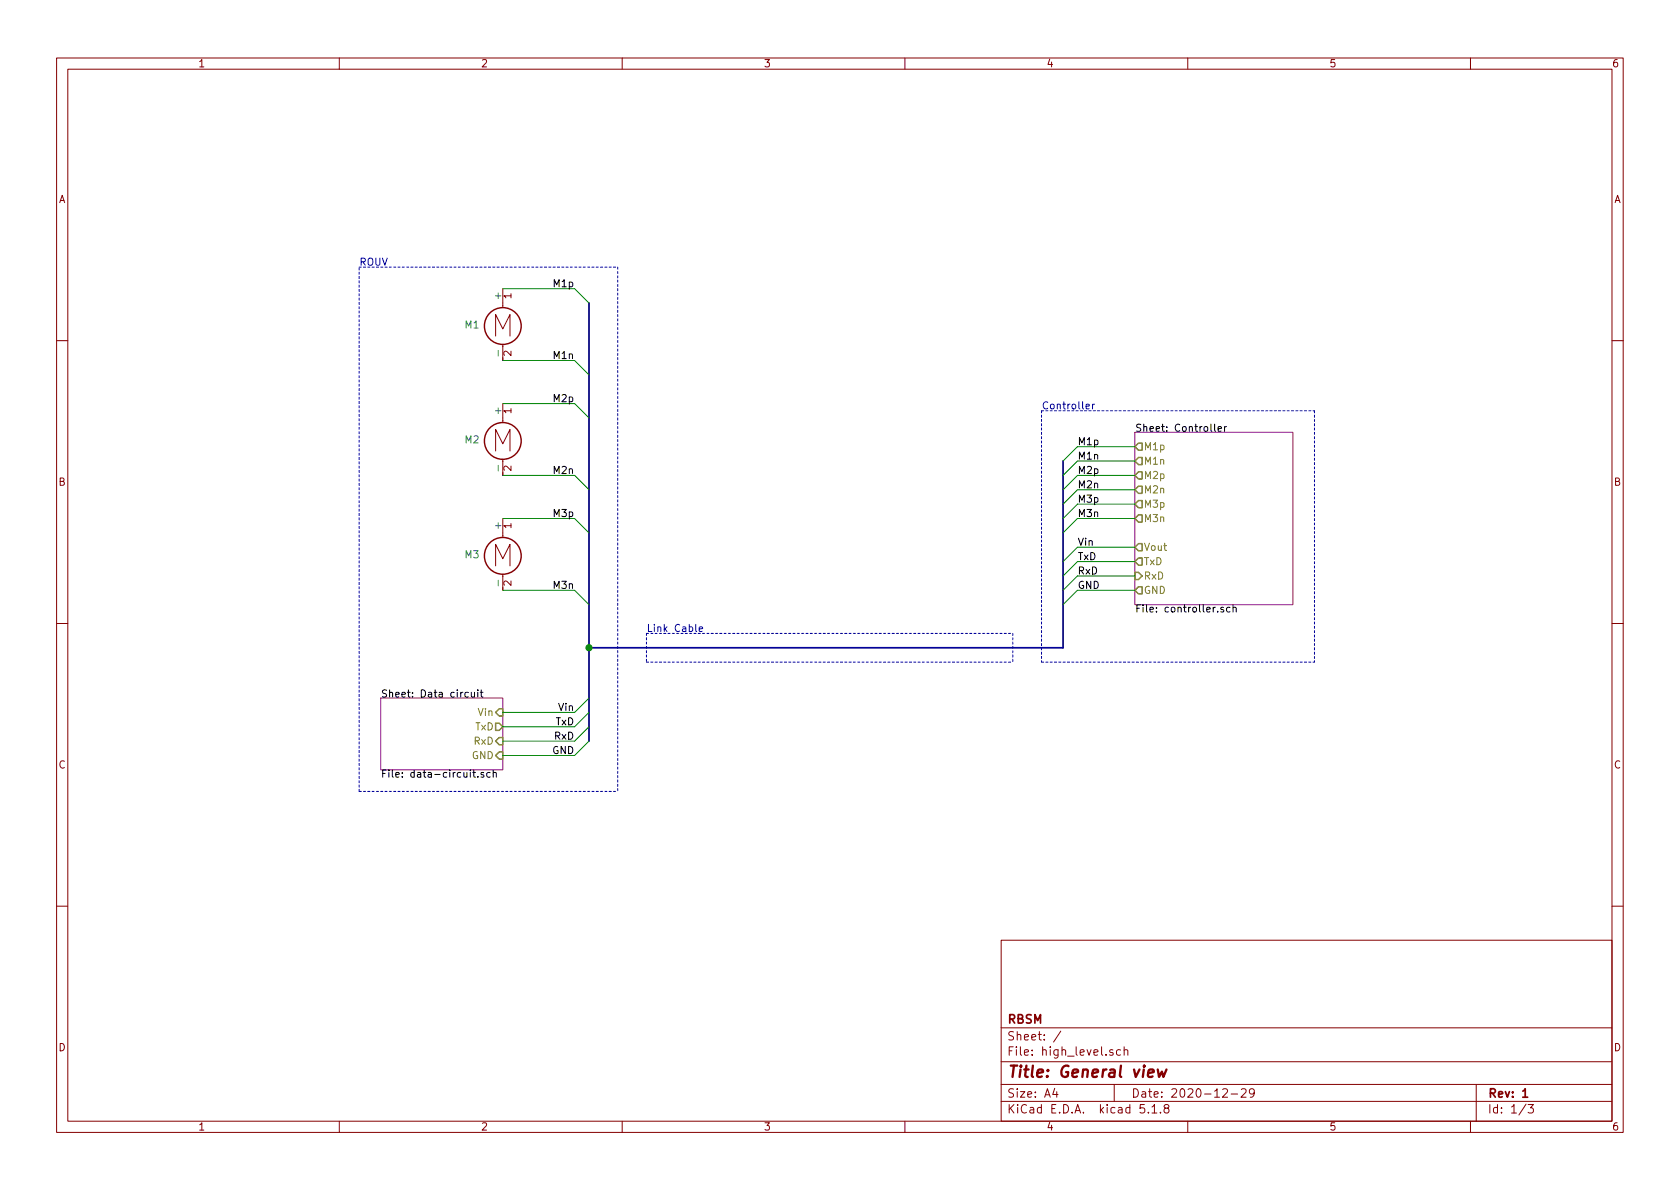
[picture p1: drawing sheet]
<svg xmlns="http://www.w3.org/2000/svg" width="297mm" height="210mm" viewBox="0 0 297 210" stroke-linecap="round" stroke-linejoin="round" font-family="sans-serif">
<g fill="none" stroke="#840000" stroke-width=".18">
<path d="M10 10.3h277v189.9h-277zM12 12.2h273v186.1h-273zM60 10.3v1.9M110 10.3v1.9M160 10.3v1.9M210 10.3v1.9M260 10.3v1.9M87.6 59.4v-3.8l1.3 2.6 1.3-2.6v3.8M88.9 51v3.4M10 60.2h2M87.6 79.8v-3.9l1.3 2.6 1.3-2.6v3.9M88.9 60.9v2.8"/>
<path d="M88.9 71.4v3.3M285 60.2h2M88.9 81.2v2.9M88.9 91.7v3.3M10 110.3h2M87.6 100.1v-3.8l1.3 2.5 1.3-2.5v3.8M88.9 101.5v2.9M285 110.3h2M10 160.2h2M177 166.3h108v32h-108zM285 160.2h2M60 198.3v1.9"/>
<path d="M110 198.3v1.9M160 198.3v1.9M177 194.8h108M177 191.8h108M177 187.8h108M177 181.8h108M186.5 192.5l-.4 1h1M186.8 193v1M187.6 182.3l-1.3 2M196.8 185.7a.37 .37 0 0 0-.6 .1l.1 .2 .5 .2v.1l-.2 .3-.4-.1M197 191.8v3M198.1 185.7l-.4-.1-.3 .3 .1 .6 .2 .1 .4-.1"/>
<path d="M198.8 185.7a.37 .37 0 0 1 .6 .1v.8M198.8 185.1v1.5M202.3 195.3h-.7l-.1 .7 .3-.1 .5 .1 .1 .2-.1 .5-.2 .1-.6-.1M203 196.7v.1M203.7 195.8l.4-.5v1.5M203.7 196.8h.8M205.2 196.7v.1M206.1 196l-.3-.3 .1-.2a.48 .48 0 0 1 .7-.1l.1 .2-.1 .3-.6 .1a.48 .48 0 0 0-.1 .7l.2 .1 .5-.1 .1-.4-.3-.3M210 198.3v1.9M216.2 192.7l.2-.2h.4l.2 .5-.9 1h.9M217.7 193.5h1.1M219.5 192.7l.2-.2h.3l.3 .2v.3v.2l-.9 .8h.9"/>
<path d="M221.8 193.2l-.3 .3h-.3l-.3-.3v-.4l.2-.2 .4-.1 .2 .2a1.13 1.13 0 0 1-.2 1.2l-.4 .1M260 198.3v1.9M261 191.8v6.5M269.8 195.2l-1.2 2M270.2 195.3h.9l-.5 .6 .4 .1v.7l-.2 .1-.6-.1"/>
</g>
<path d="M269.2 193l.5-.5v1.5M269.2 194h.9" fill="none" stroke="#840000" stroke-width=".3"/>
<path d="M203 189.8l1-.2-.1-.4h-.7l-.3 1 .3 .2 .6-.1M204.7 189.1l.2 1.3 .5-.9 .3 .9 .5-1.3" fill="none" stroke="#840000" stroke-width=".41"/>
<path d="M200.7 76.4h27.9v30.5h-27.9zM67.3 123.4h21.6v12.7h-21.6z" fill="none" stroke="#840084" stroke-width=".18"/>
<g fill="none" stroke="#000" stroke-width=".18">
<path d="M214.8 75v1.1l.1 .2M215.4 75.8l.6-.1-.1-.2-.4-.1-.1 .2v.6h.5M216.5 75.4v.9M216.9 75.4l-.4 .3M216.3 107.4h-.3l-.2 .2 .1 .1 .4 .2v.3h-.5M217.5 107.4h-.4l-.2 .2 .1 .6h.5M218 107.5l.2-.1h.3l.1 .8M218 107v1.2M82.8 122.5l-.4-.1-.2 .3 .1 .5h.5M83.3 122.4l.1 .8 .3 .1 .2-.2M83.6 136.6h.5M83.8 136.2v1.1l.3 .1"/>
<path d="M83.9 122.4v.9M84.5 122v.1M84.5 137.3v.1M84.5 122.4v.9M84.9 122.4h.5M85.1 122v1.1l.3 .2M85.5 136.6h-.3l-.2 .2 .1 .2 .4 .1v.3h-.5M86.7 136.6h-.4l-.2 .2 .1 .6h.5M87.2 136.7l.2-.1h.3l.1 .8M87.2 136.2v1.2"/>
</g>
<g fill="none" stroke="#848400" stroke-width=".25">
<path d="M201.3 78.4h.6v1.2h-.6l-.6-.6zM201.3 80.9h.6v1.3h-.6l-.6-.7zM201.3 83.4h.6v1.3h-.6l-.6-.6zM201.3 88.5h.6v1.3h-.6l-.6-.7zM201.3 91.1h.6v1.2h-.6l-.6-.6zM201.3 86h.6v1.2h-.6l-.6-.6zM201.3 98.7h.6v1.2h-.6l-.6-.6zM201.3 96.1h.6v1.3h-.6l-.6-.6zM200.7 101.2h.6l.6 .6-.6 .7h-.6zM201.3 103.8h.6v1.2h-.6l-.6-.6zM87.6 127.9h.7l.6 .6-.6 .7h-.7zM87.6 126l.7-.7h.6v1.3h-.6z"/>
<path d="M88.3 130.4h.6v1.3h-.6l-.7-.6zM88.3 133h.6v1.2h-.6l-.7-.6z"/>
</g>
<g fill="none" stroke="#840000" stroke-width=".25">
<circle cx="88.9" cy="57.7" r="3.3"/>
<circle cx="88.9" cy="78" r="3.3"/>
<circle cx="88.9" cy="98.3" r="3.3"/>
</g>
<path d="M63.5 47.2h45.7M109.2 47.2v92.7M184.1 72.6v44.5M184.1 72.6h48.3M232.4 72.6v44.5M114.3 112h64.8M114.3 117.1h64.8M114.3 112v5.1M179.1 112v5.1M184.1 117.1h48.3M63.5 139.9v-92.7M63.5 139.9h45.7" fill="none" stroke="#0000c2" stroke-width=".18" stroke-dasharray=".4 .4"/>
<path d="M104.1 53.6v77.5M188 81.5v33h-83.9" fill="none" stroke="#000084" stroke-width=".3"/>
<g fill="none" stroke="#008400" stroke-width=".18">
<path d="M88.9 51h12.7l2.5 2.6M88.9 71.4h12.7l2.5 2.5M88.9 63.7h12.7l2.5 2.6M200.7 79h-10.2l-2.5 2.5M88.9 91.7h12.7l2.5 2.5M88.9 84.1h12.7l2.5 2.5M200.7 99.3h-10.2l-2.5 2.5M200.7 96.8h-10.2l-2.5 2.5M200.7 91.7h-10.2l-2.5 2.5M200.7 89.1h-10.2l-2.5 2.6M200.7 86.6h-10.2l-2.5 2.5M200.7 84.1h-10.2l-2.5 2.5"/>
<path d="M200.7 81.5h-10.2l-2.5 2.6M88.9 104.4h12.7l2.5 2.5M200.7 104.4h-10.2l-2.5 2.5M200.7 101.8h-10.2l-2.5 2.6M104.1 131.1l-2.5 2.5h-12.7M104.1 128.5l-2.5 2.6h-12.7M104.1 126l-2.5 2.5h-12.7M104.1 123.4l-2.5 2.6h-12.7"/>
</g>
<path d="M192 71.9l.6-.1v-.3h-.4l-.2 .1 .1 .7h.5M193.2 71.5v.8M193.5 71.5l-.3 .2M123.6 111.2l.6-.1v-.2l-.4-.1-.2 .2 .1 .6h.5" fill="none" stroke="#0000c2" stroke-width=".18"/>
<circle cx="104.1" cy="114.5" r=".51" fill="#008400" stroke="#008400" stroke-width=".25"/>
<text font-size="2.8" fill="#840000" x="178" y="190.5">Title: General view</text>
<g font-size="2.1" fill="#840000">
<text x="178" y="184">Sheet: /</text>
<text x="178" y="181">RBSM</text>
<text x="178" y="186.7">File: high_level.sch</text>
<text x="178" y="196.9">KiCad E.D.A. kicad 5.1.8</text>
<text x="178" y="194.1">Size: A4</text>
<text x="200" y="194.1">Date: 2020-12-29</text>
<text x="263" y="194.1">Rev: 1</text>
<text x="263" y="196.9">Id: 1/3</text>
</g>
<g font-size="1.8" fill="#840000">
<text x="35" y="11.9">1</text>
<text x="85" y="11.9">2</text>
<text x="135" y="11.9">3</text>
<text x="185" y="11.9">4</text>
<text x="235" y="11.9">5</text>
<text x="285" y="11.9">6</text>
<text x="10.4" y="35.9">A</text>
<text x="285.4" y="35.9">A</text>
<text x="90.4" y="52.8" transform="rotate(-90 90.4 52.8)">1</text>
<text x="90.4" y="63" transform="rotate(-90 90.4 63)">2</text>
<text x="90.4" y="73.1" transform="rotate(-90 90.4 73.1)">1</text>
<text x="90.4" y="83.3" transform="rotate(-90 90.4 83.3)">2</text>
<text x="10.4" y="85.9">B</text>
<text x="285.4" y="85.9">B</text>
<text x="90.4" y="93.4" transform="rotate(-90 90.4 93.4)">1</text>
<text x="90.4" y="103.6" transform="rotate(-90 90.4 103.6)">2</text>
<text x="10.4" y="135.9">C</text>
<text x="285.4" y="135.9">C</text>
<text x="10.4" y="185.9">D</text>
<text x="285.4" y="185.9">D</text>
<text x="35" y="199.9">1</text>
<text x="85" y="199.9">2</text>
<text x="135" y="199.9">3</text>
<text x="185" y="199.9">4</text>
<text x="235" y="199.9">5</text>
<text x="285" y="199.9">6</text>
</g>
<g font-size="1.8" fill="#0000c2">
<text x="63.5" y="47">ROUV</text>
<text x="184.1" y="72.4">Controller</text>
<text x="114.3" y="111.8">Link Cable</text>
</g>
<g font-size="1.8" fill="#008484">
<text x="88.6" y="52.8" transform="rotate(-90 88.6 52.8)">+</text>
<text x="82.2" y="58.1">M1</text>
<text x="88.6" y="62.8" transform="rotate(-90 88.6 62.8)">-</text>
<text x="88.6" y="73.1" transform="rotate(-90 88.6 73.1)">+</text>
<text x="82.2" y="78.4">M2</text>
<text x="88.6" y="83.1" transform="rotate(-90 88.6 83.1)">-</text>
<text x="88.6" y="93.5" transform="rotate(-90 88.6 93.5)">+</text>
<text x="82.2" y="98.7">M3</text>
<text x="88.6" y="103.4" transform="rotate(-90 88.6 103.4)">-</text>
</g>
<g font-size="1.8">
<text x="98.1" y="50.8">M1p</text>
<text x="98.1" y="63.5">M1n</text>
<text x="98.1" y="71.1">M2p</text>
<text x="200.7" y="76.3">Sheet: Controller</text>
<text x="98.1" y="83.8">M2n</text>
<text x="190.5" y="78.7">M1p</text>
<text x="190.5" y="83.8">M2p</text>
<text x="190.5" y="81.3">M1n</text>
<text x="190.5" y="88.9">M3p</text>
<text x="190.5" y="86.4">M2n</text>
<text x="98.1" y="91.4">M3p</text>
<text x="190.5" y="91.4">M3n</text>
<text x="190.5" y="101.6">RxD</text>
<text x="190.5" y="99.1">TxD</text>
<text x="190.5" y="96.5">Vin</text>
<text x="98.1" y="104.1">M3n</text>
<text x="190.5" y="104.1">GND</text>
<text x="200.7" y="108.3">File: controller.sch</text>
<text x="67.3" y="123.3">Sheet: Data circuit</text>
<text x="98.9" y="125.7">Vin</text>
<text x="98.1" y="130.8">RxD</text>
<text x="98.2" y="128.3">TxD</text>
<text x="67.3" y="137.5">File: data-circuit.sch</text>
<text x="97.7" y="133.3">GND</text>
</g>
<g font-size="1.8" fill="#848400">
<text x="202.2" y="79.6">M1p</text>
<text x="202.2" y="82.2">M1n</text>
<text x="202.2" y="84.7">M2p</text>
<text x="202.2" y="89.8">M3p</text>
<text x="202.2" y="87.2">M2n</text>
<text x="202.2" y="92.3">M3n</text>
<text x="202.2" y="99.9">TxD</text>
<text x="202.2" y="97.4">Vout</text>
<text x="202.2" y="102.5">RxD</text>
<text x="202.2" y="105">GND</text>
<text x="83.8" y="131.7">RxD</text>
<text x="84" y="129.2">TxD</text>
<text x="84.6" y="126.6">Vin</text>
<text x="83.4" y="134.2">GND</text>
</g>
</svg>
